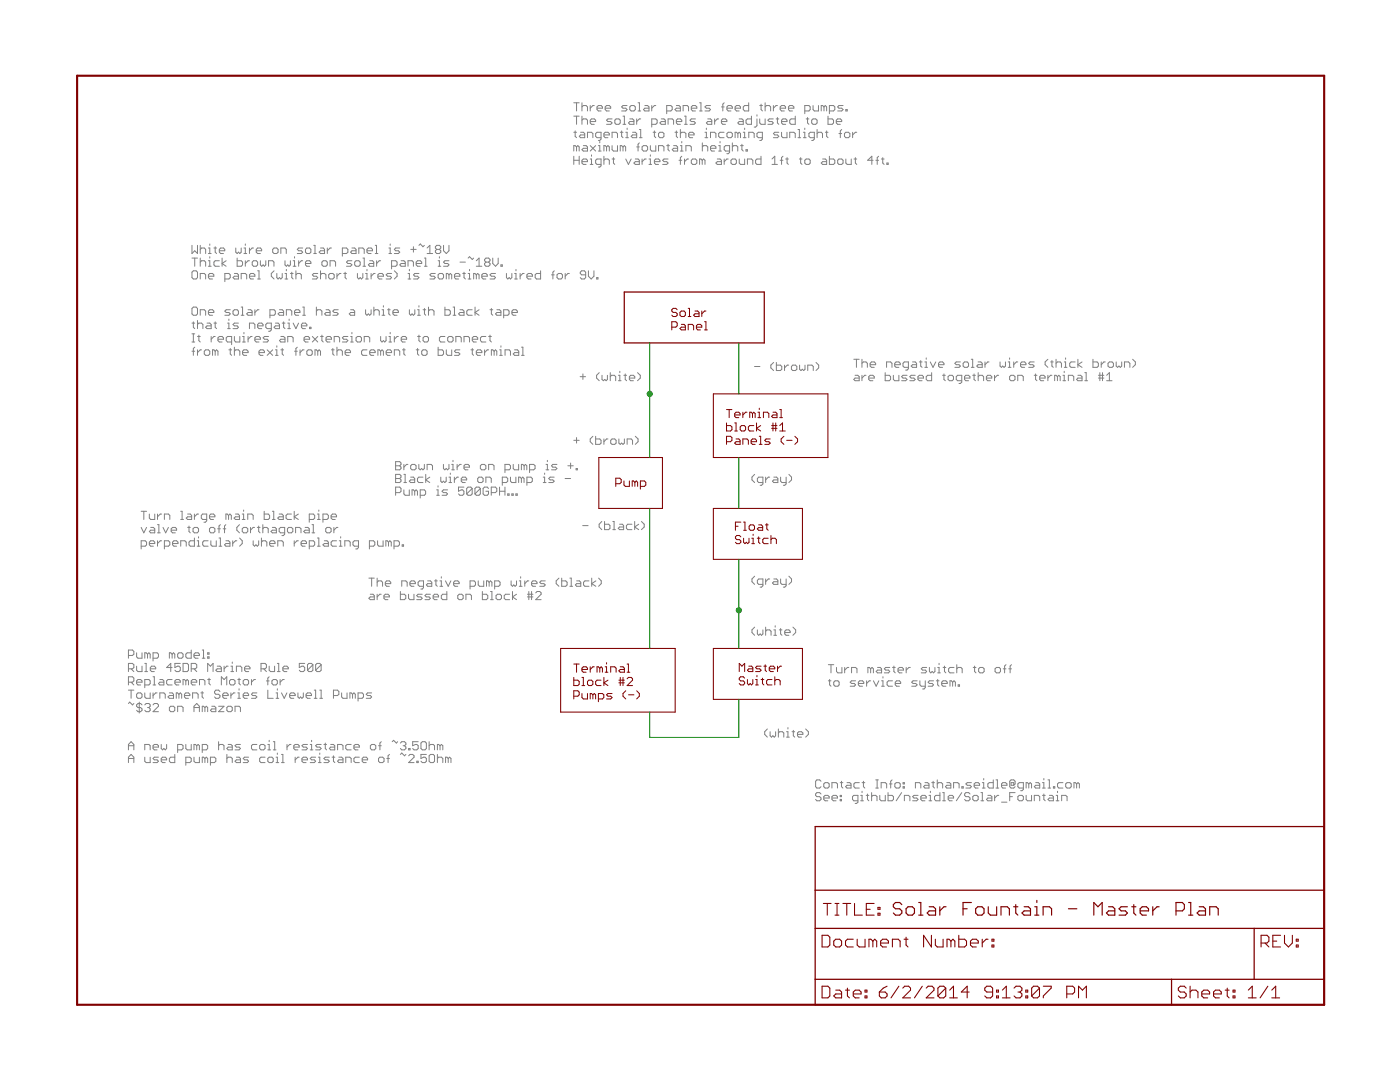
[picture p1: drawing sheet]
<?xml version="1.0" encoding="utf-8"?>
<!DOCTYPE eagle SYSTEM "eagle.dtd">
<eagle version="6.5.0">
<drawing>
<settings>
<setting alwaysvectorfont="no"/>
<setting verticaltext="up"/>
</settings>
<grid distance="0.1" unitdist="inch" unit="inch" style="lines" multiple="1" display="no" altdistance="0.01" altunitdist="inch" altunit="inch"/>
<schematic>
<libraries>
<library name="SparkFun">
<symbols>
<symbol name="LETTER_L">
<wire x1="0" y1="185.42" x2="248.92" y2="185.42" width="0.4064" layer="94"/>
<wire x1="248.92" y1="185.42" x2="248.92" y2="0" width="0.4064" layer="94"/>
<wire x1="0" y1="185.42" x2="0" y2="0" width="0.4064" layer="94"/>
<wire x1="0" y1="0" x2="248.92" y2="0" width="0.4064" layer="94"/>
</symbol>
<symbol name="DOCFIELD">
<wire x1="0" y1="0" x2="71.12" y2="0" width="0.254" layer="94"/>
<wire x1="101.6" y1="15.24" x2="87.63" y2="15.24" width="0.254" layer="94"/>
<wire x1="0" y1="0" x2="0" y2="5.08" width="0.254" layer="94"/>
<wire x1="0" y1="5.08" x2="71.12" y2="5.08" width="0.254" layer="94"/>
<wire x1="0" y1="5.08" x2="0" y2="15.24" width="0.254" layer="94"/>
<wire x1="101.6" y1="15.24" x2="101.6" y2="5.08" width="0.254" layer="94"/>
<wire x1="71.12" y1="5.08" x2="71.12" y2="0" width="0.254" layer="94"/>
<wire x1="71.12" y1="5.08" x2="87.63" y2="5.08" width="0.254" layer="94"/>
<wire x1="71.12" y1="0" x2="101.6" y2="0" width="0.254" layer="94"/>
<wire x1="87.63" y1="15.24" x2="87.63" y2="5.08" width="0.254" layer="94"/>
<wire x1="87.63" y1="15.24" x2="0" y2="15.24" width="0.254" layer="94"/>
<wire x1="87.63" y1="5.08" x2="101.6" y2="5.08" width="0.254" layer="94"/>
<wire x1="101.6" y1="5.08" x2="101.6" y2="0" width="0.254" layer="94"/>
<wire x1="0" y1="15.24" x2="0" y2="22.86" width="0.254" layer="94"/>
<wire x1="101.6" y1="35.56" x2="0" y2="35.56" width="0.254" layer="94"/>
<wire x1="101.6" y1="35.56" x2="101.6" y2="22.86" width="0.254" layer="94"/>
<wire x1="0" y1="22.86" x2="101.6" y2="22.86" width="0.254" layer="94"/>
<wire x1="0" y1="22.86" x2="0" y2="35.56" width="0.254" layer="94"/>
<wire x1="101.6" y1="22.86" x2="101.6" y2="15.24" width="0.254" layer="94"/>
<text x="1.27" y="1.27" size="2.54" layer="94" font="vector">Date:</text>
<text x="12.7" y="1.27" size="2.54" layer="94" font="vector">&gt;LAST_DATE_TIME</text>
<text x="72.39" y="1.27" size="2.54" layer="94" font="vector">Sheet:</text>
<text x="86.36" y="1.27" size="2.54" layer="94" font="vector">&gt;SHEET</text>
<text x="88.9" y="11.43" size="2.54" layer="94" font="vector">REV:</text>
<text x="1.524" y="17.78" size="2.54" layer="94" font="vector">TITLE:</text>
<text x="1.27" y="11.43" size="2.54" layer="94" font="vector">Document Number:</text>
<text x="15.494" y="17.78" size="2.7432" layer="94" font="vector">&gt;DRAWING_NAME</text>
</symbol>
</symbols>
<devicesets>
<deviceset name="FRAME-LETTER" prefix="FRAME">
<gates>
<gate name="G$1" symbol="LETTER_L" x="0" y="0"/>
<gate name="G$2" symbol="DOCFIELD" x="147.32" y="0" addlevel="must"/>
</gates>
<devices>
<device name="">
<technologies>
<technology name=""/>
</technologies>
</device>
</devices>
</deviceset>
</devicesets>
</library>
</libraries>
<attributes>
</attributes>
<variantdefs>
</variantdefs>
<classes>
<class number="0" name="default" width="0" drill="0">
</class>
<class number="1" name="vcc" width="0.508" drill="0">
</class>
</classes>
<parts>
<part name="FRAME1" library="SparkFun" deviceset="FRAME-LETTER" device=""/>
</parts>
<sheets>
<sheet>
<plain>
<wire x1="109.22" y1="142.24" x2="137.16" y2="142.24" width="0.254" layer="94"/>
<wire x1="137.16" y1="142.24" x2="137.16" y2="132.08" width="0.254" layer="94"/>
<wire x1="137.16" y1="132.08" x2="109.22" y2="132.08" width="0.254" layer="94"/>
<wire x1="109.22" y1="132.08" x2="109.22" y2="142.24" width="0.254" layer="94"/>
<text x="107.442" y="103.378" size="1.778" layer="94">Pump</text>
<text x="118.618" y="134.62" size="1.778" layer="94">Solar
Panel</text>
<text x="132.08" y="63.754" size="1.778" layer="94">Master
Switch</text>
<text x="131.318" y="91.948" size="1.778" layer="94">Float
Switch</text>
<text x="147.32" y="43.18" size="1.778" layer="97">Contact Info: nathan.seidle@gmail.com</text>
<text x="147.32" y="40.64" size="1.778" layer="97">See: github/nseidle/Solar_Fountain</text>
<text x="63.5" y="106.68" size="1.778" layer="97">Brown wire on pump is +.</text>
<text x="63.5" y="104.14" size="1.778" layer="97">Black wire on pump is -</text>
<text x="22.86" y="139.7" size="1.778" layer="97">White wire on solar panel is +~18V</text>
<text x="22.86" y="137.16" size="1.778" layer="97">Thick brown wire on solar panel is -~18V.</text>
<text x="22.86" y="134.62" size="1.778" layer="97">One panel (with short wires) is sometimes wired for 9V.</text>
<text x="63.5" y="101.6" size="1.778" layer="97">Pump is 500GPH...</text>
<text x="154.94" y="124.46" size="1.778" layer="97">The negative solar wires (thick brown) 
are bussed together on terminal #1</text>
<wire x1="104.14" y1="109.22" x2="104.14" y2="99.06" width="0.2032" layer="94"/>
<wire x1="104.14" y1="99.06" x2="116.84" y2="99.06" width="0.2032" layer="94"/>
<wire x1="116.84" y1="99.06" x2="116.84" y2="109.22" width="0.2032" layer="94"/>
<wire x1="116.84" y1="109.22" x2="104.14" y2="109.22" width="0.2032" layer="94"/>
<wire x1="127" y1="71.12" x2="144.78" y2="71.12" width="0.2032" layer="94"/>
<wire x1="144.78" y1="71.12" x2="144.78" y2="60.96" width="0.2032" layer="94"/>
<wire x1="144.78" y1="60.96" x2="127" y2="60.96" width="0.2032" layer="94"/>
<wire x1="127" y1="60.96" x2="127" y2="71.12" width="0.2032" layer="94"/>
<wire x1="127" y1="99.06" x2="144.78" y2="99.06" width="0.2032" layer="94"/>
<wire x1="144.78" y1="99.06" x2="144.78" y2="88.9" width="0.2032" layer="94"/>
<wire x1="144.78" y1="88.9" x2="127" y2="88.9" width="0.2032" layer="94"/>
<wire x1="127" y1="88.9" x2="127" y2="99.06" width="0.2032" layer="94"/>
<text x="149.86" y="63.5" size="1.778" layer="97">Turn master switch to off 
to service system.</text>
<text x="22.86" y="144.78" size="1.778" layer="97">One solar panel has a white with black tape 
that is negative. 
It requires an extension wire to connect 
from the exit from the cement to bus terminal</text>
<text x="12.7" y="91.44" size="1.778" layer="97">Turn large main black pipe
valve to off (orthagonal or
perpendicular) when replacing pump.</text>
<text x="129.54" y="111.76" size="1.778" layer="94">Terminal 
block #1
Panels (-)</text>
<text x="99.06" y="60.96" size="1.778" layer="94">Terminal 
block #2
Pumps (-)</text>
<wire x1="149.86" y1="121.92" x2="149.86" y2="109.22" width="0.2032" layer="94"/>
<wire x1="149.86" y1="109.22" x2="127" y2="109.22" width="0.2032" layer="94"/>
<wire x1="127" y1="109.22" x2="127" y2="121.92" width="0.2032" layer="94"/>
<wire x1="127" y1="121.92" x2="149.86" y2="121.92" width="0.2032" layer="94"/>
<wire x1="119.38" y1="71.12" x2="119.38" y2="58.42" width="0.2032" layer="94"/>
<wire x1="119.38" y1="58.42" x2="96.52" y2="58.42" width="0.2032" layer="94"/>
<wire x1="96.52" y1="58.42" x2="96.52" y2="71.12" width="0.2032" layer="94"/>
<wire x1="96.52" y1="71.12" x2="119.38" y2="71.12" width="0.2032" layer="94"/>
<text x="58.166" y="80.772" size="1.778" layer="97">The negative pump wires (black)
are bussed on block #2</text>
<text x="100.33" y="124.46" size="1.778" layer="97">+ (white)</text>
<text x="135.128" y="126.492" size="1.778" layer="97">- (brown)</text>
<text x="99.06" y="111.76" size="1.778" layer="97">+ (brown)</text>
<text x="100.838" y="94.742" size="1.778" layer="97">- (black)</text>
<text x="10.16" y="58.42" size="1.778" layer="97">Pump model:
Rule 45DR Marine Rule 500 
Replacement Motor for 
Tournament Series Livewell Pumps
~$32 on Amazon</text>
<text x="137.16" y="53.34" size="1.778" layer="97">(white)</text>
<text x="134.62" y="73.66" size="1.778" layer="97">(white)</text>
<text x="134.62" y="83.82" size="1.778" layer="97">(gray)</text>
<text x="134.62" y="104.14" size="1.778" layer="97">(gray)</text>
<text x="10.16" y="50.8" size="1.778" layer="97">A new pump has coil resistance of ~3.5Ohm</text>
<text x="10.16" y="48.26" size="1.778" layer="97">A used pump has coil resistance of ~2.5Ohm</text>
</plain>
<instances>
<instance part="FRAME1" gate="G$1" x="0" y="0"/>
<instance part="FRAME1" gate="G$2" x="147.32" y="0"/>
</instances>
<busses>
</busses>
<nets>
<net name="N$1" class="0">
<segment>
<wire x1="114.3" y1="132.08" x2="114.3" y2="121.92" width="0.2032" layer="91"/>
<junction x="114.3" y="121.92"/>
<wire x1="114.3" y1="121.92" x2="114.3" y2="109.22" width="0.2032" layer="91"/>
</segment>
</net>
<net name="N$2" class="0">
<segment>
<wire x1="114.3" y1="99.06" x2="114.3" y2="71.12" width="0.2032" layer="91"/>
</segment>
</net>
<net name="N$3" class="0">
<segment>
<wire x1="114.3" y1="58.42" x2="114.3" y2="53.34" width="0.2032" layer="91"/>
<wire x1="114.3" y1="53.34" x2="132.08" y2="53.34" width="0.2032" layer="91"/>
<wire x1="132.08" y1="53.34" x2="132.08" y2="60.96" width="0.2032" layer="91"/>
</segment>
</net>
<net name="N$4" class="0">
<segment>
<wire x1="132.08" y1="132.08" x2="132.08" y2="121.92" width="0.2032" layer="91"/>
</segment>
</net>
<net name="N$5" class="0">
<segment>
<wire x1="132.08" y1="109.22" x2="132.08" y2="99.06" width="0.2032" layer="91"/>
</segment>
</net>
<net name="N$6" class="0">
<segment>
<wire x1="132.08" y1="88.9" x2="132.08" y2="78.74" width="0.2032" layer="91"/>
<junction x="132.08" y="78.74"/>
<wire x1="132.08" y1="78.74" x2="132.08" y2="71.12" width="0.2032" layer="91"/>
</segment>
</net>
</nets>
</sheet>
</sheets>
</schematic>
</drawing>
<compatibility>
<note version="6.3" minversion="6.2.2" severity="warning">
Since Version 6.2.2 text objects can contain more than one line,
which will not be processed correctly with this version.
</note>
</compatibility>
</eagle>
